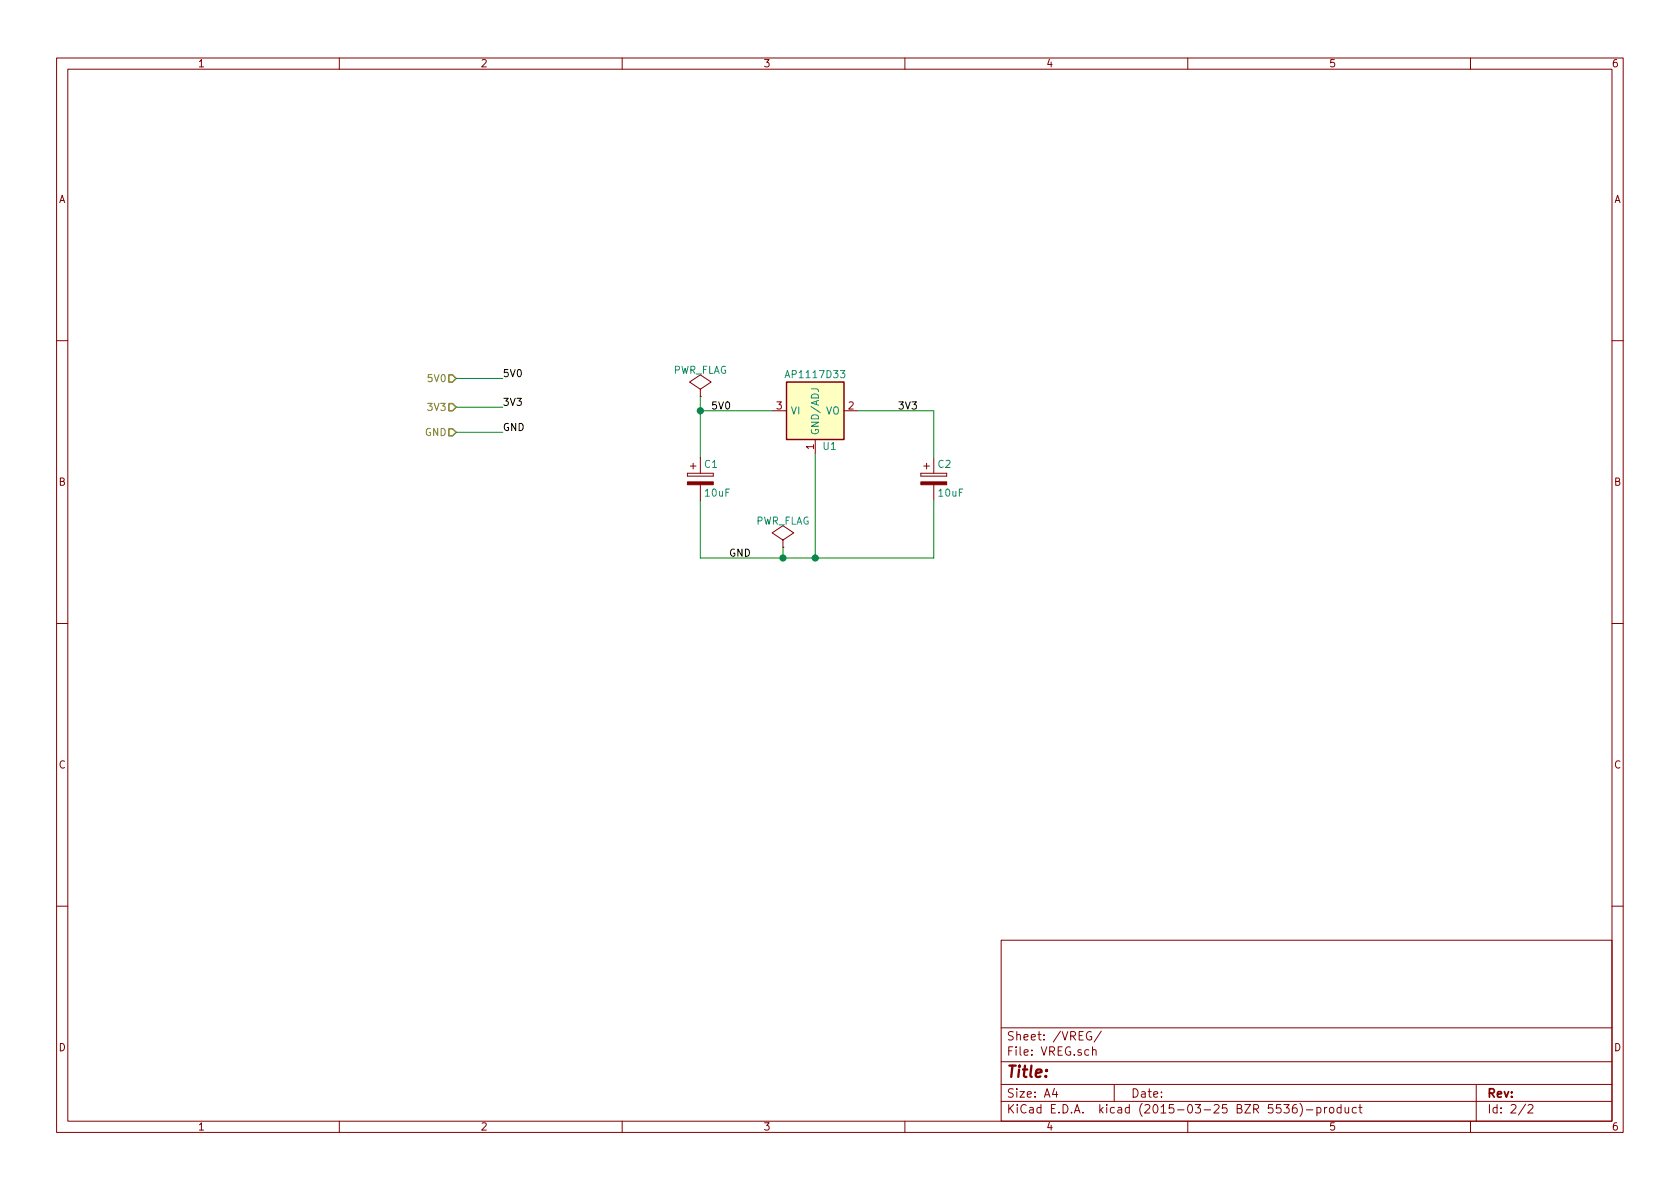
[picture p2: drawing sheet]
<svg xmlns="http://www.w3.org/2000/svg" width="297mm" height="210mm" viewBox="0 0 297 210" stroke-linecap="round" stroke-linejoin="round" font-family="sans-serif">
<g fill="none" stroke="#840000" stroke-width=".18">
<path d="M10 10.3h277v189.9h-277zM12 12.2h273v186.1h-273zM60 10.3v1.9M110 10.3v1.9M160 10.3v1.9M210 10.3v1.9M260 10.3v1.9M10 60.2h2M123.8 70.1h.1M123.8 68.8l1.9-1.2-1.9-1.3-1.9 1.3 1.9 1.2v1.3M136.5 72.6h2.6M144.1 77.7v2.6"/>
<path d="M149.2 72.6h2.6M285 60.2h2M121.5 83.7v.5zM121.5 84.2h4.6zM121.5 83.7h4.6zM122 82.4h1.1zM122.6 81.9v1zM123.8 80.9v2.8M123.8 85.7v2.8M126.1 83.7v.5zM138.4 96.8h.1M138.4 95.5l1.9-1.3-1.9-1.2-1.9 1.2 1.9 1.3v1.3"/>
<path d="M162.8 83.7v.5zM162.8 84.2h4.6zM162.8 83.7h4.6zM163.3 82.4h1zM163.8 81.9v1zM165.1 80.9v2.8M165.1 85.7v2.8M167.4 83.7v.5zM10 110.3h2M285 110.3h2M10 160.2h2M177 166.3h108v32h-108z"/>
<path d="M285 160.2h2M60 198.3v1.9M110 198.3v1.9M160 198.3v1.9M177 194.8h108M177 191.8h108M177 187.8h108M177 181.8h108M186.4 192.5l-.3 1h.9M186.8 193v1M192.9 182.5a.73 .73 0 0 0-.9 .5 .73 .73 0 0 0 .6 .9l.4-.1v-.5h-.3M193.2 185.7l.2-.1 .4 .1v.9"/>
<path d="M193.2 185.1v1.5M194.7 182.3l-1.3 2M197 191.8v3M210 198.3v1.9M227 195.3h.9l-.5 .6 .5 .1v.7l-.2 .1-.7-.1M229.2 195.3a.59 .59 0 0 0-.7 .7l.1 .7 .2 .1 .5-.1 .1-.5-.2-.2-.4-.1-.3 .3M229.8 195.1a1.71 1.71 0 0 1 0 2.3M231 196.3h1.1M232.8 195.9l.5-.1 .3 .3-.2 .6h-.6M232.8 195.8v1.5M234.2 195.8v1M234.6 195.8l-.4 .3"/>
<path d="M235.1 196l.2-.2 .5 .2v.5l-.1 .2-.4 .1-.2-.1zM237.1 195.9l-.4-.1-.3 .3 .1 .6 .2 .1 .4-.1M237.1 195.3v1.5M237.8 195.8l.1 .9 .4 .1 .2-.1M238.5 195.8v1M239.8 195.9l-.4-.1-.3 .3 .1 .6 .2 .1 .4-.1M240.3 195.8h.5M240.5 195.3v1.3l.3 .2M260 198.3v1.9M261 191.8v6.5M269.7 195.2l-1.2 2M270.2 195.5l.2-.2h.4l.2 .5-.9 1h.9"/>
</g>
<path d="M139.1 67.6h10.1v10.1h-10.1z" fill="#ffffc2" stroke="#ffffc2" stroke-width=".25"/>
<path d="M139.1 67.6h10.1v10.1h-10.1z" fill="none" stroke="#840000" stroke-width=".25"/>
<g fill="#840000" stroke="#840000" stroke-width=".18">
<path d="M121.5 85.2h4.6v.5h-4.6z"/>
<path d="M162.8 85.2h4.6v.5h-4.6z"/>
</g>
<path d="M80.6 66.9h8.3M80.6 72h8.3M80.6 76.4h8.3M123.8 70.1v10.8M123.8 72.6h12.7M151.8 72.6h13.3v8.3M123.8 88.5v10.2h41.3v-10.2M138.4 96.8v1.9M144.1 80.3v18.4" fill="none" stroke="#008400" stroke-width=".18"/>
<g fill="#008400" stroke="#008400" stroke-width=".25">
<circle cx="144.1" cy="98.7" r=".51"/>
<circle cx="123.8" cy="72.6" r=".51"/>
<circle cx="138.4" cy="98.7" r=".51"/>
</g>
<path d="M79.4 66.3h.6l.6 .6-.6 .7h-.6zM79.4 71.4h.6l.6 .6-.6 .6h-.6zM79.4 75.8h.6l.6 .6-.6 .7h-.6z" fill="none" stroke="#848400" stroke-width=".25"/>
<text font-size="2.8" fill="#840000" x="178" y="190.5">Title:</text>
<g font-size="2.1" fill="#840000">
<text x="178" y="184">Sheet: /VREG/</text>
<text x="178" y="186.7">File: VREG.sch</text>
<text x="178" y="196.9">KiCad E.D.A. kicad (2015-03-25 BZR 5536)-product</text>
<text x="178" y="194.1">Size: A4</text>
<text x="200" y="194.1">Date:</text>
<text x="263" y="194.1">Rev:</text>
<text x="263" y="196.9">Id: 2/2</text>
</g>
<g font-size="1.8" fill="#840000">
<text x="35" y="11.9">1</text>
<text x="85" y="11.9">2</text>
<text x="135" y="11.9">3</text>
<text x="185" y="11.9">4</text>
<text x="235" y="11.9">5</text>
<text x="285" y="11.9">6</text>
<text x="10.4" y="35.9">A</text>
<text x="285.4" y="35.9">A</text>
<text x="137.3" y="72.4">3</text>
<text x="150" y="72.4">2</text>
<text x="143.9" y="79.5" transform="rotate(-90 143.9 79.5)">1</text>
<text x="10.4" y="85.9">B</text>
<text x="285.4" y="85.9">B</text>
<text x="10.4" y="135.9">C</text>
<text x="285.4" y="135.9">C</text>
<text x="10.4" y="185.9">D</text>
<text x="285.4" y="185.9">D</text>
<text x="35" y="199.9">1</text>
<text x="85" y="199.9">2</text>
<text x="135" y="199.9">3</text>
<text x="185" y="199.9">4</text>
<text x="235" y="199.9">5</text>
<text x="285" y="199.9">6</text>
</g>
<g font-size="1.8" fill="#848400">
<text x="75.8" y="67.6">5V0</text>
<text x="75" y="77.1">GND</text>
<text x="75.8" y="72.6">3V3</text>
</g>
<g font-size="1.8">
<text x="88.9" y="66.7">5V0</text>
<text x="88.9" y="71.7">3V3</text>
<text x="88.9" y="76.2">GND</text>
<text x="125.7" y="72.4">5V0</text>
<text x="158.7" y="72.4">3V3</text>
<text x="128.9" y="98.4">GND</text>
</g>
<g font-size="1.8" fill="#008484">
<text x="118.9" y="66.1">PWR_FLAG</text>
<text x="139.3" y="66.8">AP1117D33</text>
<text x="139.8" y="73.3">VI</text>
<text x="144.8" y="77" transform="rotate(-90 144.8 77)">GND/ADJ</text>
<text x="145.9" y="73.3">VO</text>
<text x="124.6" y="82.7">C1</text>
<text x="145.6" y="79.5">U1</text>
<text x="165.9" y="82.7">C2</text>
<text x="124.7" y="87.8">10uF</text>
<text x="166" y="87.8">10uF</text>
<text x="133.5" y="92.8">PWR_FLAG</text>
</g>
</svg>
